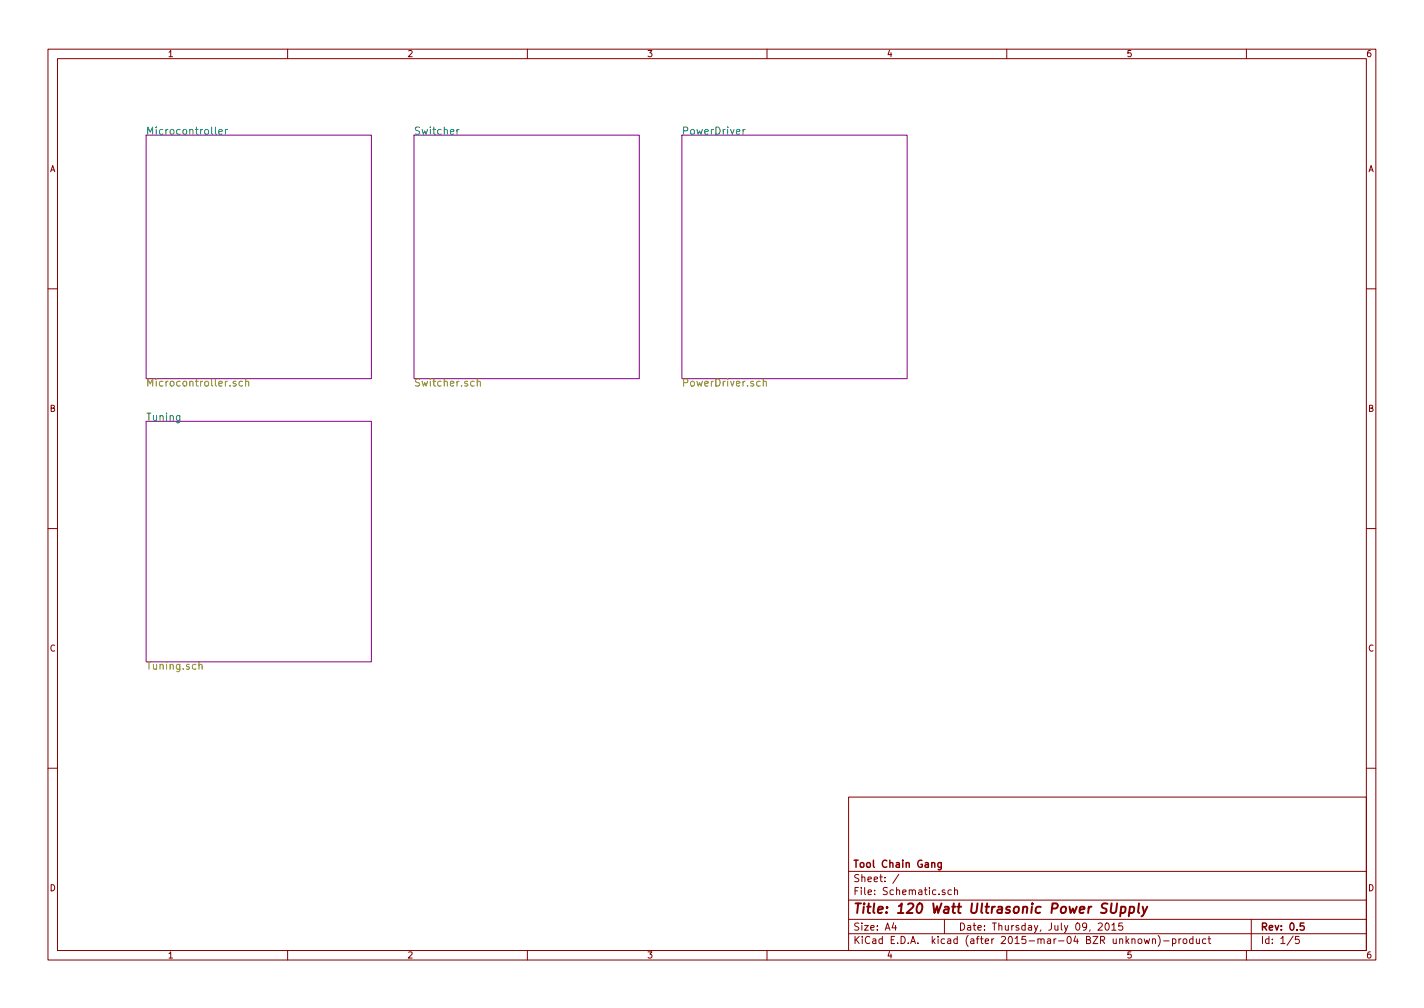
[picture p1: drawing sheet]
<svg xmlns="http://www.w3.org/2000/svg" width="297mm" height="210mm" viewBox="0 0 297 210" stroke-linecap="round" stroke-linejoin="round" font-family="sans-serif">
<g fill="none" stroke="#840000" stroke-width=".21">
<path d="M10 10.3h277v189.9h-277zM12 12.2h273v186.1h-273zM60 10.3v1.9M110 10.3v1.9M160 10.3v1.9M210 10.3v1.9M260 10.3v1.9M10 60.2h2M285 60.2h2M10 110.3h2M285 110.3h2M10 160.2h2"/>
<path d="M177 166.3h108v32h-108zM285 160.2h2M60 198.3v1.9M110 198.3v1.9M160 198.3v1.9M177 194.8h108M177 191.8h108M177 187.8h108M177 181.8h108M186.4 192.5l-.3 1h.9M186.8 193v1M187.5 182.3l-1.3 2"/>
<path d="M197 191.8v3M197.1 185.7l-.4-.1-.2 .2 .1 .2 .5 .2v.3h-.6M198.5 185.7l-.5-.1-.3 .3 .1 .6 .2 .1 .5-.1M199.1 185.7l.2-.1 .4 .1v.9M199.1 185.1v1.5M210 198.3v1.9M229.1 192.7l.6-.2 .2 .5-.9 1h.9M230.7 192.7l.2-.2a.8 .8 0 0 1 .5 .8 .8 .8 0 0 1-.5 .7l-.4-.5zM231.9 193l.5-.5v1.5M231.9 194h.9M234.1 192.5h-.7l-.1 .7h.8l.1 .2-.1 .5-.2 .1-.6-.1M237.5 196l.2-.2 .4 .2 .1 .5-.2 .2-.3 .1-.2-.1z"/>
<path d="M238.7 195.8l.3 1 .2-.7 .3 .7 .3-1M240.4 196l.2-.2 .4 .1v.9M240.4 195.8v1M241.6 195.1a1.71 1.71 0 0 1 0 2.3M242.7 196.3h1.2M244.6 195.9l.4-.1 .3 .3-.1 .6h-.6M244.6 195.8v1.5M245.9 195.8v1M246.4 195.8l-.5 .3M246.9 196l.2-.2 .4 .2 .1 .5-.2 .2-.3 .1-.2-.1zM248.8 195.9l-.4-.1-.3 .3 .1 .6 .2 .1 .4-.1M248.8 195.3v1.5"/>
<path d="M249.6 195.8v.9l.4 .1 .2-.1M250.2 195.8v1M251.5 195.9l-.4-.1-.3 .3 .1 .6 .2 .1 .4-.1M252 195.8h.6M252.2 195.3v1.3l.4 .2M260 198.3v1.9M261 191.8v6.5M269.7 195.2l-1.2 2M271 195.3h-.7l-.1 .7h.7l.1 .2v.5l-.2 .1-.6-.1"/>
</g>
<path d="M196.3 179.9v1.4l-.2 .1h-.4M196.3 180l-.4-.1-.3 .3 .1 .6 .2 .1 .4-.1M272 192.5h-.7l-.1 .7h.7l.2 .2-.1 .5-.2 .1-.6-.1" fill="none" stroke="#840000" stroke-width=".3"/>
<path d="M231.9 188.4l-.2 1.7 .3 .3a.67 .67 0 0 0 .8-.3l.2-1.7M233.9 189.2l.6-.1 .2 .2-.1 1a.67 .67 0 0 1-.8 0M233.9 189.1l-.2 2M235.7 189.2l.6-.1 .3 .2-.2 1a.67 .67 0 0 1-.8 0M235.7 189.1l-.2 2M237.6 188.4l-.2 1.8 .2 .2M238.4 189.1l.3 1.3M239.3 189.1l-.9 1.8-.3 .2" fill="none" stroke="#840000" stroke-width=".41"/>
<path d="M30.5 28.2h47v50.8h-47zM86.4 28.2h46.9v50.8h-46.9zM142.2 28.2h47v50.8h-47zM30.5 87.9h47v50.1h-47z" fill="none" stroke="#840084" stroke-width=".21"/>
<path d="M44.9 26.5v1.3l.3 .2M45.6 27.5l.8-.1-.1-.3-.4-.1-.3 .2 .1 .7h.6M47 27v1M47.4 27l-.4 .3M95.3 27v1M95.8 27l-.5 .3M155 27v1M155.4 27l-.4 .3" fill="none" stroke="#008484" stroke-width=".21"/>
<path d="M49.2 79.6l-.4-.1-.2 .3 .1 .2 .5 .1v.4h-.6M50.6 79.6l-.4-.1-.3 .3 .1 .7h.6M51.2 79.7l.1-.1a.36 .36 0 0 1 .6 .2v.7M51.2 79v1.5M99.5 79.7l.1-.1a.36 .36 0 0 1 .6 .2v.7M99.5 79v1.5M158.6 79.6l-.5-.1-.3 .3 .2 .7h.6M159.2 79.7l.1-.1a.36 .36 0 0 1 .6 .2v.7M159.2 79v1.5M41.5 138.7h.1a.36 .36 0 0 1 .6 .1v.8M41.5 138.1v1.5" fill="none" stroke="#848400" stroke-width=".21"/>
<text font-size="2.8" fill="#840000" x="178" y="190.5">Title: 120 Watt Ultrasonic Power SUpply</text>
<g font-size="2.1" fill="#008484">
<text x="30.5" y="28.1">Microcontroller</text>
<text x="86.4" y="28.1">Switcher</text>
<text x="142.2" y="28.1">PowerDriver</text>
<text x="30.5" y="87.8">Tuning</text>
</g>
<g font-size="2.1" fill="#848400">
<text x="30.5" y="80.6">Microcontroller.sch</text>
<text x="86.4" y="80.6">Switcher.sch</text>
<text x="142.2" y="80.6">PowerDriver.sch</text>
<text x="30.5" y="139.7">Tuning.sch</text>
</g>
<g font-size="2.1" fill="#840000">
<text x="178" y="184">Sheet: /</text>
<text x="178" y="181">Tool Chain Gang</text>
<text x="178" y="186.7">File: Schematic.sch</text>
<text x="178" y="196.9">KiCad E.D.A. kicad (after 2015-mar-04 BZR unknown)-product</text>
<text x="178" y="194.1">Size: A4</text>
<text x="200" y="194.1">Date: Thursday, July 09, 2015</text>
<text x="263" y="194.1">Rev: 0.5</text>
<text x="263" y="196.9">Id: 1/5</text>
</g>
<g font-size="1.8" fill="#840000">
<text x="35" y="11.9">1</text>
<text x="85" y="11.9">2</text>
<text x="135" y="11.9">3</text>
<text x="185" y="11.9">4</text>
<text x="235" y="11.9">5</text>
<text x="285" y="11.9">6</text>
<text x="10.4" y="35.9">A</text>
<text x="285.4" y="35.9">A</text>
<text x="10.4" y="85.9">B</text>
<text x="285.4" y="85.9">B</text>
<text x="10.4" y="135.9">C</text>
<text x="285.4" y="135.9">C</text>
<text x="10.4" y="185.9">D</text>
<text x="285.4" y="185.9">D</text>
<text x="35" y="199.9">1</text>
<text x="85" y="199.9">2</text>
<text x="135" y="199.9">3</text>
<text x="185" y="199.9">4</text>
<text x="235" y="199.9">5</text>
<text x="285" y="199.9">6</text>
</g>
</svg>
